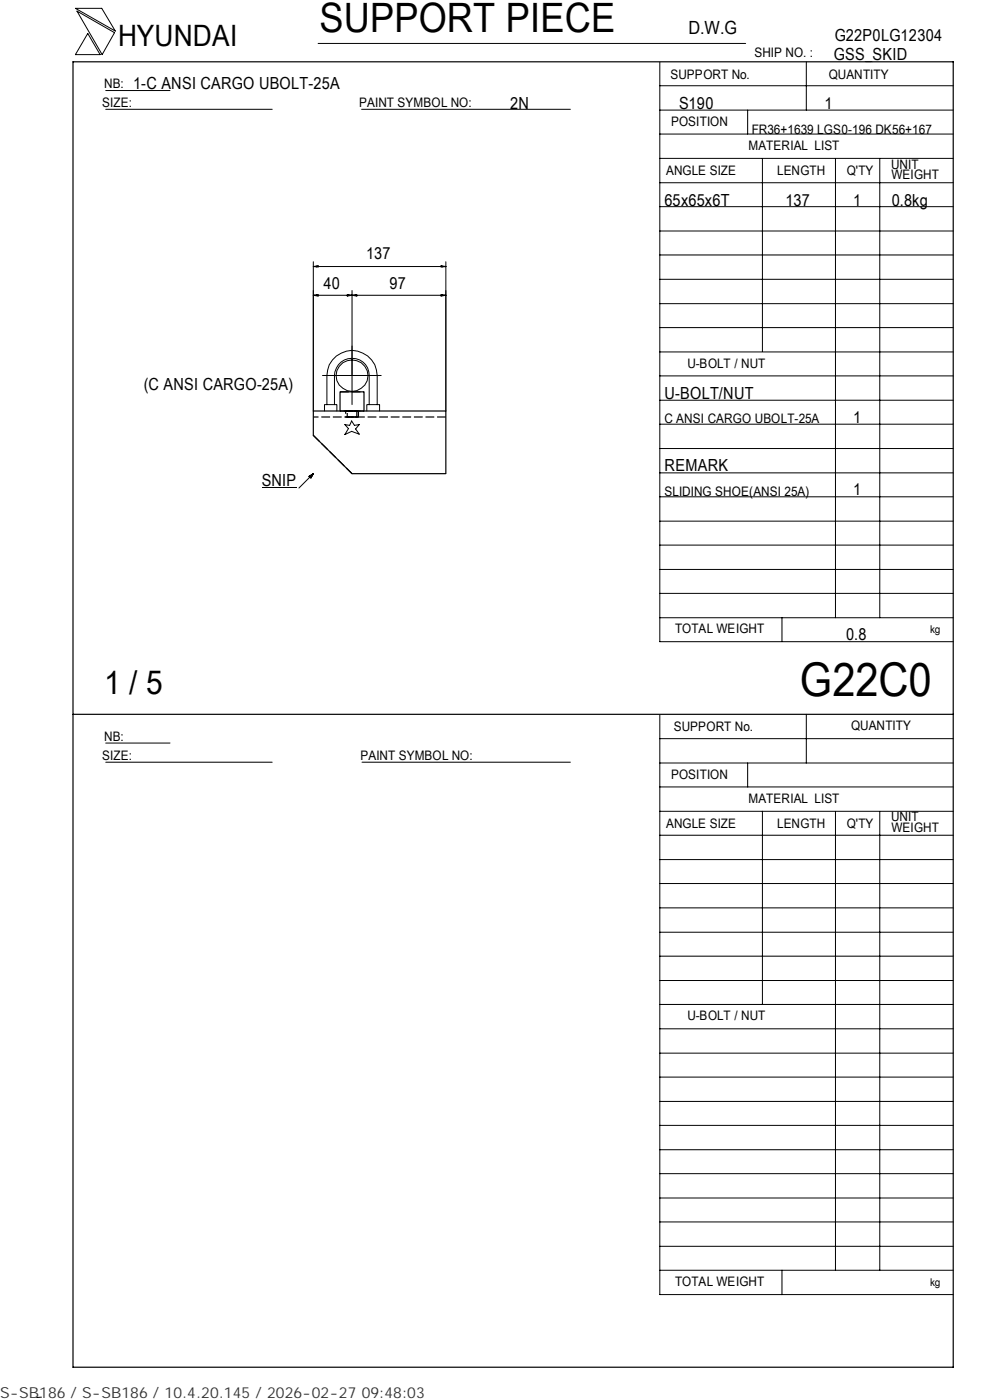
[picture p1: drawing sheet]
<svg xmlns="http://www.w3.org/2000/svg" width="210mm" height="297mm" viewBox="0 0 210 297" stroke-linecap="round" stroke-linejoin="round" font-family="sans-serif">
<g fill="none" stroke="#000" stroke-width=".21">
<path d="M16 1.8h5.6l2.9 4.8zM16.3 2.4l8 4.5-2.6 4.7zM18.6 7.1l2.6 4.5h-5.2zM22.4 19.2h13.7M67.5 9.2h90.6M139.9 18.2h62.3M139.9 13.2v122.9h62.3M171 13.1v10.3M22.4 23.2h35.3M76.7 23.2h44.3M139.9 38.8h62.3M139.9 33.6h62.3"/>
<path d="M139.9 28.4h62.3M139.9 23.4h62.3M158.6 23.4v5M161.7 33.6v41M177.2 33.7v97.4M186.6 33.7v97.4M66.5 55.5v31.7M66.5 56.5l1-.1v.2zM66.5 56.5h28.1M67.1 56.5v.1M93.5 56.4l1.1 .1-1.1 .1zM93.9 56.5v.1"/>
<path d="M94.6 55.5v31.7M139.9 59.3h62.3M139.9 54.1h62.3M139.9 49h62.3M139.9 43.8h62.3M66.5 62.6h1v.2zM67.1 62.6v.1M68.4 79.7h12.4M73.6 62.6h1.1l-1.1 .2zM74 62.6v.1M74.7 62.6h1v.2zM74.7 61.6v24.2"/>
<path d="M75.3 62.6v.1M93.5 62.6h1.1l-1.1 .2zM93.9 62.6v.1M94.6 62.6h-28.1M139.9 79.7h62.3M139.9 74.7h62.3M139.9 69.5h62.3M139.9 64.4h62.3M68.8 87.2v-1.4h2.6v1.4M69.3 85.8v-6.1a5.3 5.3 0 0 1 5.4-5.4 5.3 5.3 0 0 1 5.3 5.4v6.1M70.9 85.8v-6.1a3.7 3.7 0 0 1 3.7-3.7 3.7 3.7 0 0 1 3.7 3.7v6.1M73.1 90.1l1.1 .1 .4-.9 .6 .9 1-.1-.8 .9 .8 1.1-1.6-.6-1.5 .7 .8-1.3z"/>
<path d="M77.8 87.2v-1.4h2.7v1.4M139.9 95.2h62.3M139.9 90h62.3M139.9 84.9h62.3M55.5 103.5h7.4M65.5 101.1l1-.6-.6 .9zM66.5 100.5l-3.1 3M139.9 100.3h62.3M139.9 115.6h62.3M139.9 110.6h62.3M139.9 105.4h62.3M139.9 131.1h62.3"/>
<path d="M139.9 125.9h62.3M139.9 120.8h62.3M165.9 131.1v5M22.4 157.6h13.7M139.9 151.7v122.9h62.3M139.9 156.7h62.3M171 151.5v10.4M22.4 161.7h35.3M76.8 161.7h44.2M139.9 177.2h62.3M139.9 172.1h62.3M139.9 167h62.3"/>
<path d="M139.9 161.9h62.3M158.6 161.9v5.1M161.7 172.1v41M177.2 172.2v97.3M186.6 172.2v97.3M139.9 182.4h62.3M139.9 197.8h62.3M139.9 192.6h62.3M139.9 187.4h62.3M139.9 218.3h62.3M139.9 213.1h62.3M139.9 208h62.3"/>
<path d="M139.9 202.9h62.3M139.9 238.7h62.3M139.9 233.7h62.3M139.9 228.5h62.3M139.9 223.4h62.3M139.9 259.2h62.3M139.9 254.2h62.3M139.9 249h62.3M139.9 243.9h62.3M139.9 269.5h62.3M139.9 264.4h62.3M165.9 269.5v5.1"/>
<path d="M8.8 296.4l-1 .1"/>
<circle cx="74.7" cy="79.7" r="3.3"/>
</g>
<path d="M15.5 13.1h186.7v277h-186.7zM66.5 87.2h28.1v13.3h-19.9l-8.2-8.1zM72.1 87.2v-4.1h5.1v4.1M15.5 151.5h186.7" fill="none" stroke="#000" stroke-width=".25"/>
<path d="M66.5 92.4l8.2 8.1M72.1 83.1h5.1M72.1 87.2h5.1M73.3 87.2h2.7v1.3h-2.7v-1.3M75.5 87.2h.2v1.3h-2.1v-1.3h1.9M77.2 87.2h-5.1M94.6 88.5h-28.1" fill="none" stroke="#000" stroke-width=".25" stroke-dasharray="1.9 .6" stroke-linecap="butt"/>
<path d="M73.6 87.2h2.1M75.7 88.5h-2.1" fill="none" stroke="#000" stroke-width=".25" stroke-dasharray="1.1 .3" stroke-linecap="butt"/>
<path d="M73.3 87.2h2.7M76 88.5h-2.7" fill="none" stroke="#000" stroke-width=".25" stroke-dasharray="1.5 .5" stroke-linecap="butt"/>
<path d="M65.5 100.6h1v.8h-1z" fill="#000"/>
<text font-size="9.9" x="169.7" y="147.6">G22C0</text>
<text font-size="8.6" x="67.7" y="6.9">SUPPORT PIECE</text>
<text font-size="7" x="22.1" y="147.2">1 / 5</text>
<text font-size="6.3" x="25.1" y="9.8">HYUNDAI</text>
<text font-size="3.9" x="146" y="7.3">D.W.G</text>
<g font-size="3.5">
<text x="177" y="8.7">G22P0LG12304</text>
<text x="176.9" y="12.8">GSS_SKID</text>
<text x="28.3" y="19">1-C ANSI CARGO UBOLT-25A</text>
<text x="108.2" y="23.1">2N</text>
<text x="144" y="23.1">S190</text>
<text x="174.8" y="23.1">1</text>
<text x="141" y="43.6">65x65x6T</text>
<text x="166.6" y="43.6">137</text>
<text x="180.9" y="43.6">1</text>
<text x="189.1" y="43.6">0.8kg</text>
<text x="77.6" y="55">137</text>
<text x="68.6" y="61.2">40</text>
<text x="82.6" y="61.2">97</text>
<text x="30.5" y="82.7">(C ANSI CARGO-25A)</text>
<text x="141" y="84.6">U-BOLT/NUT</text>
<text x="180.9" y="89.7">1</text>
<text x="141" y="99.9">REMARK</text>
<text x="55.5" y="103">SNIP</text>
<text x="180.9" y="105.1">1</text>
<text x="179.5" y="135.8">0.8</text>
</g>
<text font-size="3.2" fill="#323232" x="0" y="296.6">S-SB186 / S-SB186 / 10.4.20.145 / 2026-02-27 09:48:03</text>
<g font-size="2.8">
<text x="142.2" y="16.8">SUPPORT No.</text>
<text x="160" y="12.2">SHIP NO. :</text>
<text x="175.8" y="16.7">QUANTITY</text>
<text x="21.7" y="22.8">SIZE:</text>
<text x="22.1" y="18.7">NB:</text>
<text x="76.2" y="22.8">PAINT SYMBOL NO:</text>
<text x="142.3" y="26.8">POSITION</text>
<text x="159.4" y="28.4">FR36+1639 LGS0-196 DK56+167</text>
<text x="158.8" y="31.7">MATERIAL LIST</text>
<text x="189" y="35.8">UNIT</text>
<text x="141.3" y="37.2">ANGLE SIZE</text>
<text x="164.8" y="37.1">LENGTH</text>
<text x="179.6" y="37.1">Q'TY</text>
<text x="189.1" y="38">WEIGHT</text>
<text x="145.8" y="78">U-BOLT / NUT</text>
<text x="141" y="89.8">C ANSI CARGO UBOLT-25A</text>
<text x="141" y="105.2">SLIDING SHOE(ANSI 25A)</text>
<text x="143.2" y="134.4">TOTAL WEIGHT</text>
<text x="142.9" y="155">SUPPORT No.</text>
<text x="180.5" y="154.9">QUANTITY</text>
<text x="21.7" y="161.3">SIZE:</text>
<text x="22.1" y="157.1">NB:</text>
<text x="76.5" y="161.2">PAINT SYMBOL NO:</text>
<text x="142.3" y="165.3">POSITION</text>
<text x="158.8" y="170.3">MATERIAL LIST</text>
<text x="141.3" y="175.7">ANGLE SIZE</text>
<text x="164.8" y="175.6">LENGTH</text>
<text x="179.6" y="175.6">Q'TY</text>
<text x="189" y="174.2">UNIT</text>
<text x="189.1" y="176.5">WEIGHT</text>
<text x="145.8" y="216.5">U-BOLT / NUT</text>
<text x="143.2" y="272.9">TOTAL WEIGHT</text>
</g>
<g font-size="2.3">
<text x="197.3" y="134.3">kg</text>
<text x="197.3" y="272.8">kg</text>
</g>
</svg>
